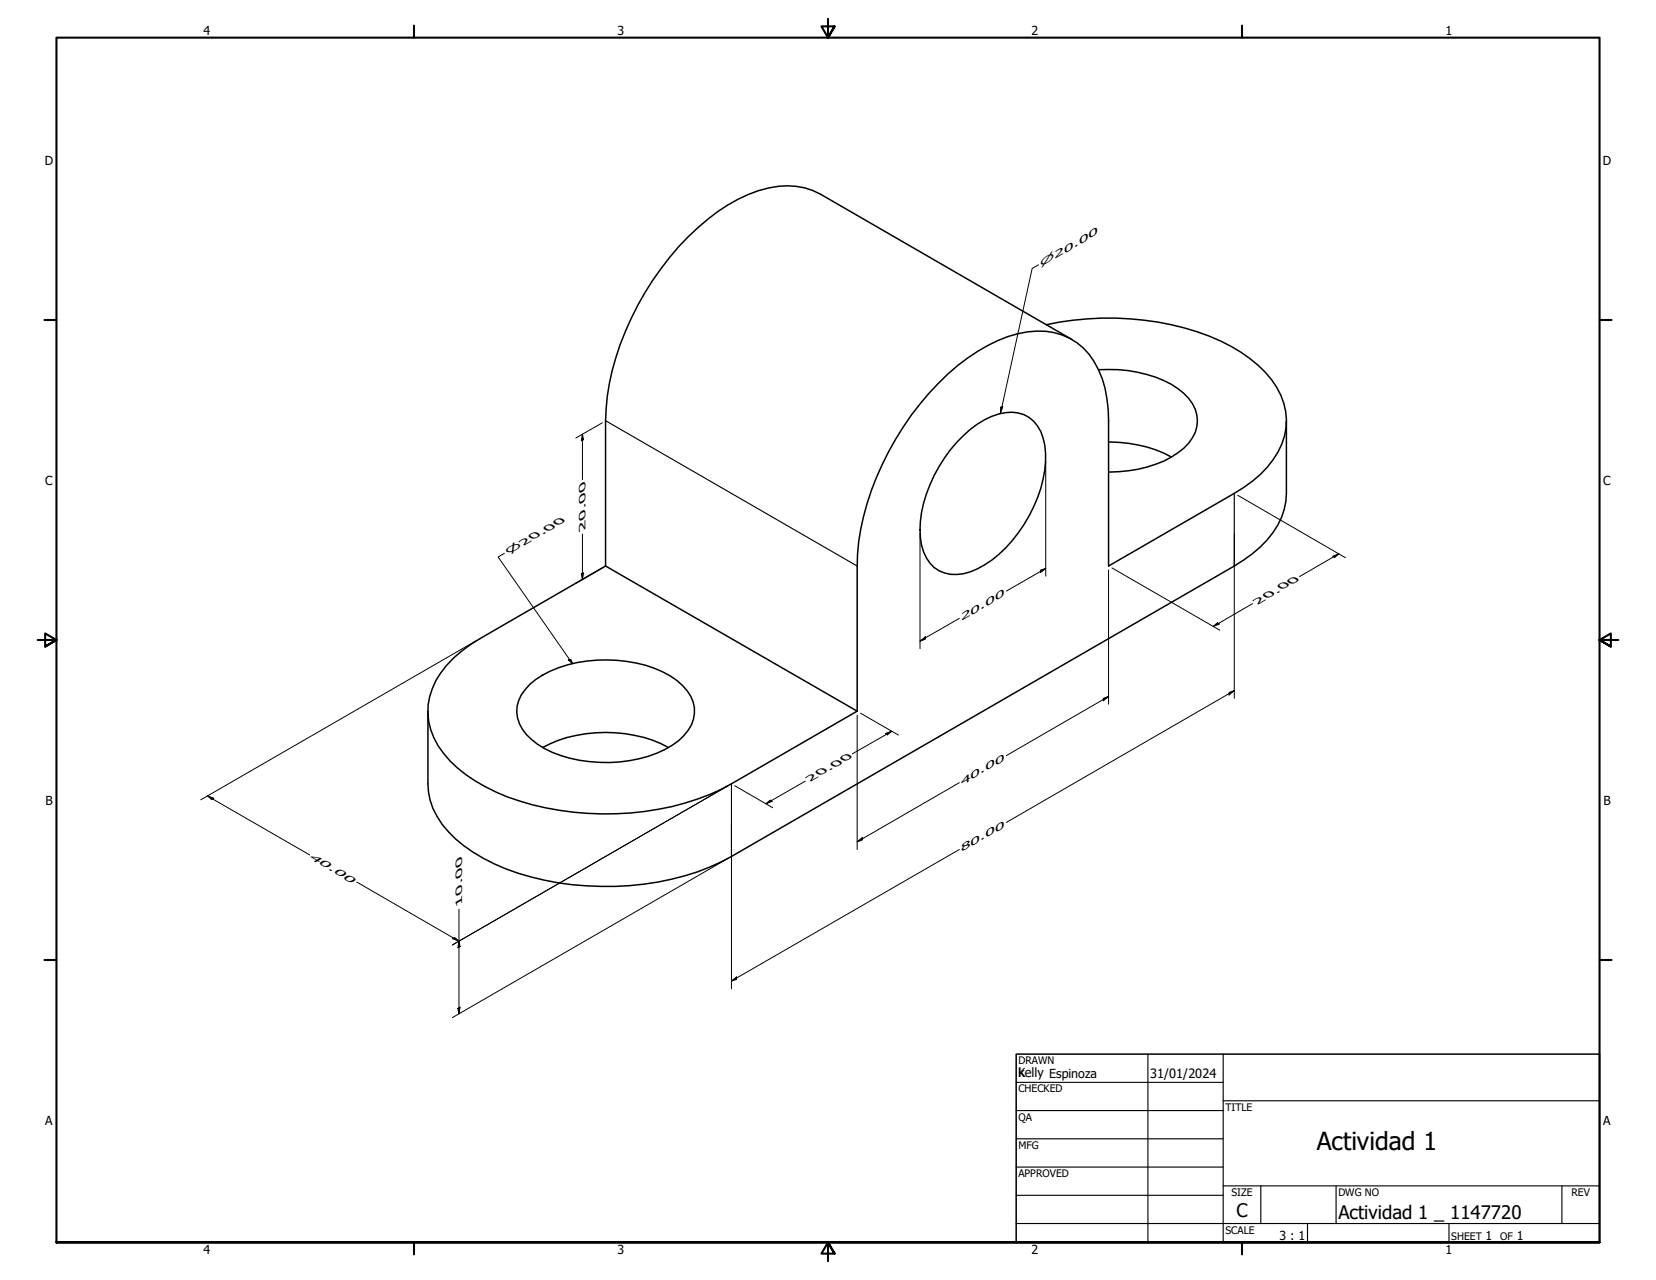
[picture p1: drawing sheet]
<svg xmlns="http://www.w3.org/2000/svg" width="559mm" height="432mm" viewBox="0 0 559 432" stroke-linecap="round" stroke-linejoin="round" font-family="sans-serif">
<!-- layer: Visible (ANSI) -->
<path d="M353.1 109.5a97.1 97.1 0 0 1 58.7 5.5 44.5 44.5 0 0 1 19 15.6 21.2 21.2 0 0 1-1.2 24.4 38 38 0 0 1-13.1 11.4l-42.4 24.5v-49a36 36 0 0 0-6.6-22.3 21.8 21.8 0 0 0-20.8-7.6 48.8 48.8 0 0 0-23.5 11.3 98.2 98.2 0 0 0-33.4 59.5l-.6 8.1v49M361.6 114.5l-84.8-49a25.4 25.4 0 0 0-20.9-1.2 60.5 60.5 0 0 0-23.7 15.6 98.5 98.5 0 0 0-27.3 53.8l-.6 8.2v49M370.7 124.7a43.7 43.7 0 0 1 26.8 6.4 13 13 0 0 1 6.4 12.8 15.8 15.8 0 0 1-8.6 10.3 42.6 42.6 0 0 1-21.2 5.1M322.8 149.2a29.3 29.3 0 0 1 16.5-10 11 11 0 0 1 12.7 8.6 34.4 34.4 0 0 1-3.2 23.1 44.3 44.3 0 0 1-19 21 13.6 13.6 0 0 1-14.6-.4 16.2 16.2 0 0 1-4.7-12.8 47.3 47.3 0 0 1 12.3-29.5zM374.1 149.1a45.3 45.3 0 0 1 21.2 5.1M434.1 141.9v24.5a24.5 24.5 0 0 1-8.8 18.1l-2.7 2.3-6.1 4.1-169.7 98a88.8 88.8 0 0 1-48.9 9.9 77.1 77.1 0 0 1-41.3-13.4 28.4 28.4 0 0 1-12-18.2l-.2-2.8v-24.5M153 222l5.7-4.5 3.2-2 42.4-24.6 84.9 49-42.4 24.5a87.9 87.9 0 0 1-48.5 10 79 79 0 0 1-41.1-13.1 30.2 30.2 0 0 1-12.5-17.9 24.1 24.1 0 0 1 8.3-21.4zM178.9 230.8a38.4 38.4 0 0 1 25.9-8.2 39.7 39.7 0 0 1 23.6 7 12.6 12.6 0 0 1 5.6 13 17.8 17.8 0 0 1-9.7 10.3 47.5 47.5 0 0 1-40.5-.4 16.7 16.7 0 0 1-9.2-10.4 11.9 11.9 0 0 1 4.3-11.3zM183.1 252.2a46.8 46.8 0 0 1 42.5 0" fill="none" stroke="#000" stroke-width=".51"/>
<!-- layer: Visible Narrow (ANSI) -->
<path d="M204.3 141.9l84.9 49M416.5 166.4v24.5M246.8 264.4v24.5" fill="none" stroke="#000" stroke-width=".38"/>
<!-- layer: Border (ANSI) -->
<g fill="none" stroke="#000" stroke-width=".7">
<path d="M139.7 8.6v4.1M279.4 6.3v6.4l-2.2-3.8h4.4l-2.2 3.8 2.2-3.8M419.1 8.6v4.1M15 107.9h4M539.8 107.9h4M12.7 215.9h6.3l-3.8-2.2v4.4l3.8-2.2-3.8 2.2M546.1 215.9h-6.3l3.8-2.2v4.4l-3.8-2.2 3.8 2.2M15 323.8h4M539.8 323.8h4M19 419.1v-406.4h520.8v406.4h-520.8h520.8M139.7 419.1v4.1M419.1 419.1v4.1"/>
<path d="M281.6 422.9l-2.2-3.8 2.2 3.8h-4.4l2.2-3.8v6.3"/>
</g>
<!-- layer: Title (ANSI) -->
<g fill="none" stroke="#000" stroke-width=".38">
<path d="M387.3 355.6v63.5M412.7 355.6v63.5M342.9 365.1h69.8M342.9 374.6h69.8M412.7 371.3h127.1M342.9 384.2h69.8M342.9 393.7h69.8M342.9 412.7h196.9M342.9 403.2h69.8M412.7 400h127.1M425.4 400v12.7M441.2 412.7v6.4"/>
<path d="M450.8 400v12.7M488.9 412.7v6.4M527 400v12.7"/>
</g>
<path d="M342.9 355.6h196.9v63.5h-196.9z" fill="none" stroke="#000" stroke-width=".51"/>
<!-- layer: Dimension (ANSI) -->
<g fill="none" stroke="#000" stroke-width=".34">
<path d="M350.5 89.3l-2.2 1.3-10.7 48.9M337.7 137.4l.7-.2-.8 2.3zM196.5 146.5l.4 1.8-.7 .4zM196.5 146.5v15.3M203.3 142.6l-9 5.2M352.9 155.5v38.9M417.6 167.1l36.4 21.1M170.2 186.7l-2.1 1.2 25.1 35.9M196.2 193.6l.7-.4-.4 2.3zM196.5 180.1v15.4M203.3 191.6l-9 5.2M310.5 180v38.8"/>
<path d="M351.1 192.3l1.8-.5-1.8 1.4zM352.9 191.8l-13.3 7.6M374.1 192.3v45.3M375.2 191.6l36.4 21M416.5 180v55.6M449.7 187.6l2.1-.8-1.4 1.2zM451.8 186.8l-13.3 7.7M160.8 216.1l-93 53.7M310.5 216.3l1.7-1.5v.8zM323.7 208.6l-13.2 7.7M409.4 211.3l1.4-1.2 .7 .4zM422.7 203.6l-13.3 7.7"/>
<path d="M191.8 222.6l.9-.2 .5 1.4zM372.3 235.6l1.8-.7-1.8 1.5zM374.1 234.9l-34.5 20M414.7 233.6l1.8-.6-1.8 1.4zM416.5 233l-76.9 44.4M289.2 241.2v45.4M290.4 240.6l12.7 7.4M298.8 247.5l2.1-.8-1.4 1.2zM300.9 246.7l-13.3 7.6M70 268.5l2.1 .8-.7 .4zM70 268.5l34.5 19.9M245.7 265l-93 53.8"/>
<path d="M246.8 278v55.6M247.9 265l12.8 7.5M258.4 271.1l1.5-1.2 .7 .4zM271.7 263.5l-13.3 7.6M323.7 264l-34.5 20M120.4 297.6l34.5 19.9M245.7 289.6l-93 53.7M289.2 284l1.8-1.5v.8zM323.7 286.6l-76.9 44.4M152.8 316.7l.7-.4 1.4 1.2zM154.9 317.5l.4 1.8-.8 .4zM154.9 306.7v35.3"/>
<path d="M246.8 331l1.7-1.4v.8zM154.5 340.2l.8-.5-.4 2.3z"/>
</g>
<g fill="#000">
<path d="M337.7 137.4l.7-.2-.8 2.3zM196.5 146.5l.4 1.8-.7 .4zM196.2 193.6l.7-.4-.4 2.3zM351.1 192.3l1.8-.5-1.8 1.4zM449.7 187.6l2.1-.8-1.4 1.2zM310.5 216.3l1.7-1.5v.8zM409.4 211.3l1.4-1.2 .7 .4zM191.8 222.6l.9-.2 .5 1.4zM372.3 235.6l1.8-.7-1.8 1.5zM414.7 233.6l1.8-.6-1.8 1.4zM298.8 247.5l2.1-.8-1.4 1.2zM70 268.5l2.1 .8-.7 .4z"/>
<path d="M258.4 271.1l1.5-1.2 .7 .4zM289.2 284l1.8-1.5v.8zM152.8 316.7l.7-.4 1.4 1.2zM154.9 317.5l.4 1.8-.8 .4zM246.8 331l1.7-1.4v.8zM154.5 340.2l.8-.5-.4 2.3z"/>
</g>
<text font-size="8.4" x="444.3" y="388">Actividad 1</text>
<g font-size="6.3">
<text x="417.2" y="410.6">C</text>
<text x="451.6" y="411.1">Actividad 1 _ 1147720</text>
</g>
<g font-size="4.3">
<text x="343.7" y="363.5">kelly Espinoza</text>
<text x="388.1" y="363.7">31/01/2024</text>
</g>
<g font-size="4.2">
<text x="68.7" y="11.7">4</text>
<text x="208.4" y="11.7">3</text>
<text x="348.1" y="11.7">2</text>
<text x="487.8" y="11.7">1</text>
<text x="15.1" y="55.5">D</text>
<text x="540.9" y="55.5">D</text>
<text x="15.2" y="163.4">C</text>
<text x="541" y="163.4">C</text>
<text x="15.3" y="271.4">B</text>
<text x="541.1" y="271.4">B</text>
<text x="343.6" y="363.5">K</text>
<text x="15.2" y="379.3">A</text>
<text x="541" y="379.3">A</text>
<text x="431.7" y="418.3">3 : 1</text>
<text x="501.3" y="418.3">1</text>
<text x="511.8" y="418.3">1</text>
<text x="68.7" y="423.2">4</text>
<text x="208.4" y="423.2">3</text>
<text x="348.1" y="423.2">2</text>
<text x="487.8" y="423.2">1</text>
</g>
<g font-size="3.5">
<text x="343.7" y="358.9">DRAWN</text>
<text x="343.7" y="368.5">CHECKED</text>
<text x="413.5" y="374.6">TITLE</text>
<text x="343.7" y="378">QA</text>
<text x="343.7" y="387.5">MFG</text>
<text x="343.7" y="397.1">APPROVED</text>
<text x="415.5" y="403.4">SIZE</text>
<text x="451.6" y="403.4">DWG NO</text>
<text x="530.3" y="403.4">REV</text>
<text x="413.5" y="416.1">SCALE</text>
<text x="489.7" y="418.3">SHEET</text>
<text x="506.2" y="418.3">OF</text>
</g>
<g font-size="3.4">
<text x="367.3" y="80.8" transform="rotate(-30 367.3 80.8)">0</text>
<text x="355.9" y="87.4" transform="rotate(-30 355.9 87.4)">2</text>
<text x="359.1" y="85.5" transform="rotate(-30 359.1 85.5)">0 . 0</text>
<text x="188.2" y="177.5" transform="rotate(-30 188.2 177.5)">0</text>
<text x="197.6" y="178.9" transform="rotate(-90 197.6 178.9)">20.00</text>
<text x="176.6" y="184.1" transform="rotate(-30 176.6 184.1)">2</text>
<text x="179.8" y="182.3" transform="rotate(-30 179.8 182.3)">0 . 0</text>
<text x="435.8" y="197.3" transform="rotate(-30 435.8 197.3)">0</text>
<text x="335.8" y="202.9" transform="rotate(-30 335.8 202.9)">0</text>
<text x="424.3" y="204" transform="rotate(-30 424.3 204)">2</text>
<text x="427.5" y="202.1" transform="rotate(-30 427.5 202.1)">0 . 0</text>
<text x="324.3" y="209.5" transform="rotate(-30 324.3 209.5)">2</text>
<text x="327.5" y="207.6" transform="rotate(-30 327.5 207.6)">0 . 0</text>
<text x="284.9" y="257.2" transform="rotate(-30 284.9 257.2)">0</text>
<text x="273.4" y="263.8" transform="rotate(-30 273.4 263.8)">2</text>
<text x="276.6" y="261.9" transform="rotate(-30 276.6 261.9)">0 . 0</text>
<text x="327.5" y="263.1" transform="rotate(-30 327.5 263.1)">0 . 0</text>
<text x="335.8" y="258.3" transform="rotate(-30 335.8 258.3)">0</text>
<text x="324.3" y="265" transform="rotate(-30 324.3 265)">4</text>
<text x="335.8" y="280.9" transform="rotate(-30 335.8 280.9)">0</text>
<text x="324.3" y="287.5" transform="rotate(-30 324.3 287.5)">8</text>
<text x="327.5" y="285.6" transform="rotate(-30 327.5 285.6)">0 . 0</text>
<text x="104" y="289.4" transform="rotate(30 104 289.4)">4</text>
<text x="107.3" y="291.2" transform="rotate(30 107.3 291.2)">0 . 0</text>
<text x="115.5" y="296" transform="rotate(30 115.5 296)">0</text>
<text x="156" y="305.4" transform="rotate(-90 156 305.4)">10.00</text>
</g>
<g font-size="3.2">
<text x="351" y="90.2" transform="rotate(-30 351 90.2)">⌀</text>
<text x="171.8" y="186.9" transform="rotate(-30 171.8 186.9)">⌀</text>
</g>
</svg>
